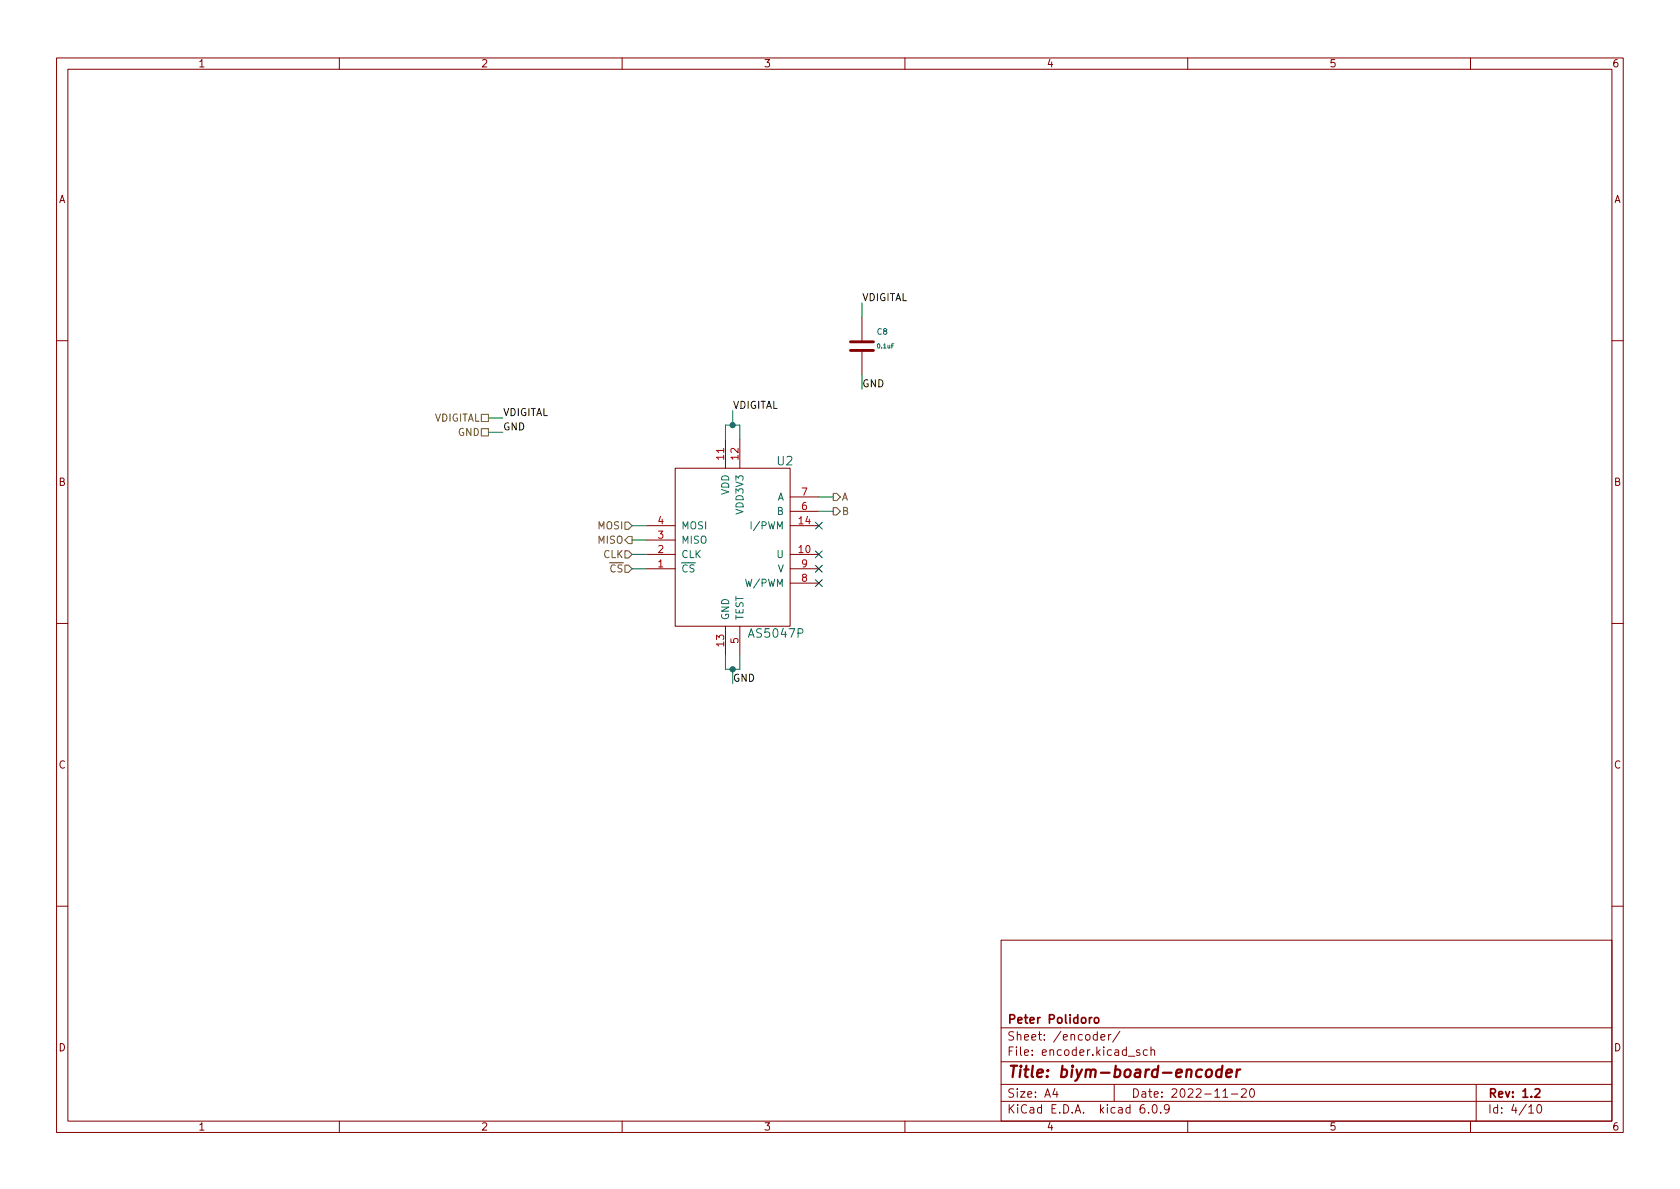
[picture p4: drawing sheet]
<svg xmlns="http://www.w3.org/2000/svg" width="297mm" height="210mm" viewBox="0 0 297 210" stroke-linecap="round" stroke-linejoin="round" font-family="sans-serif">
<g fill="none" stroke="#840000" stroke-width=".18">
<path d="M10 10.2h277v190.1h-277zM12 12.2h273v186.1h-273zM60 10.2v2M110 10.2v2M160 10.2v2M210 10.2v2M260 10.2v2M152.4 56.1v4.3M10 60.2h2M128.3 77.7v5.1M130.8 77.7v5.1M152.4 62v4.3"/>
<path d="M285 60.2h2M114.3 98h5.1M114.3 93h5.1M114.3 95.5h5.1M119.4 82.8h20.3v27.9h-20.3zM139.7 98h5.1M139.7 93h5.1M139.7 90.4h5.1M139.7 87.9h5.1M10 110.2h2M114.3 100.6h5.1M128.3 110.7v5.1"/>
<path d="M130.8 110.7v5.1M139.7 100.6h5.1M139.7 103.1h5.1M285 110.2h2M10 160.2h2M177 166.3h108v32h-108zM285 160.2h2M60 198.3v2M110 198.3v2M160 198.3v2M177 194.8h108M177 191.8h108"/>
<path d="M177 187.8h108M177 181.8h108M186.5 192.5l-.4 1h1M186.9 193v1M194.6 183.4l.8-.1-.1-.3-.4-.1-.3 .2 .1 .8h.6M196 182.9v1M196.4 182.9l-.3 .1-.1 .2M197 191.8v3M198 182.4l-1.3 1.9M199.5 186.8h1.1M201.5 185.7l-.4-.1-.2 .2 .1 .3 .5 .1v.4h-.6M202.3 195.3a.59 .59 0 0 0-.7 .7v.5l.1 .3h.4l.3-.1v-.5l-.1-.2-.4-.1-.3 .3"/>
<path d="M202.9 185.7l-.5-.1-.3 .3v.4l.2 .3h.6M203.1 196.7v.1M203.5 185.8l.2-.2 .4 .1v.9M203.5 185.1v1.5M203.9 195.4l.2-.1a.81 .81 0 0 1 .6 .7 .81 .81 0 0 1-.3 .8h-.2a.81 .81 0 0 1-.6-.6 .81 .81 0 0 1 .3-.8zM205.2 196.7v.1M206.7 196l-.3 .3h-.3l-.2-.3 .1-.6 .4-.1 .2 .2a.99 .99 0 0 1-.3 1.3h-.3M210 198.3v2M216.2 194h.9M217.7 193.5h1.2M219.5 192.7l.6-.2 .2 .2 .1 .3-1 1h1M221.1 192.7l.2-.2a.81 .81 0 0 1 .6 .7 .81 .81 0 0 1-.3 .8h-.2a.81 .81 0 0 1-.3-1.3z"/>
<path d="M260 198.3v2M261 191.8v6.5M270.3 195.8l.4-.5v1.5M270.3 196.8h.9M271.9 195.4l.2-.1a.81 .81 0 0 1 .6 .7 .81 .81 0 0 1-.3 .8h-.2a.81 .81 0 0 1-.6-.6 .81 .81 0 0 1 .3-.8z"/>
</g>
<path d="M193.1 179.9l-.3 .1-.2 .2M193.6 180.1l.2-.2 .4 .2 .1 .5-.2 .3h-.3l-.2-.1zM271.4 192.7l.6-.2 .2 .2 .1 .3-1 1h1" fill="none" stroke="#840000" stroke-width=".3"/>
<path d="M213.4 189.3a.52 .52 0 0 1 .5-.2 .52 .52 0 0 1 .4 .4l-.1 .6a.55 .55 0 0 1-.5 .4 .55 .55 0 0 1-.5-.4zM216 189.2a.66 .66 0 0 0-.9 .3l-.1 .6 .1 .3 .2 .1 .6-.1M216.1 188.5l-.2 2M216.8 189.8l1-.2v-.4l-.2-.1-.6 .1-.2 1 .2 .3 .6-.1M218.7 189.1l-.1 1.4M219.3 189.1l-.4 .1-.2 .3" fill="none" stroke="#840000" stroke-width=".4"/>
<path d="M150.4 62h4M150.4 60.4h4" fill="none" stroke="#840000" stroke-width=".51"/>
<path d="M132.8 92.3v1.2" fill="none" stroke="#006464" stroke-width=".18"/>
<path d="M85.1 75.8h1.3v1.3h-1.3zM85.1 73.3h1.3v1.2h-1.3zM110.5 92.3h.6l.7 .7-.7 .6h-.6zM110.5 95.5l.6-.6h.7v1.2h-.7zM110.5 97.4h.6l.7 .6-.7 .7h-.6zM110.5 99.9h.6l.7 .7-.7 .6h-.6zM147.3 87.2h.7l.6 .7-.6 .6h-.7zM147.3 89.8h.7l.6 .6-.6 .7h-.7z" fill="none" stroke="#725600" stroke-width=".18"/>
<g fill="none" stroke="#009600" stroke-width=".18">
<path d="M152.4 53.6v2.5M86.4 76.4h2.5M86.4 73.9h2.5M128.3 77.7v-2.5h2.5v2.5M129.5 72.6v2.6M152.4 66.3v2.5M111.8 93h2.5M111.8 98h2.5M111.8 95.5h2.5M144.8 90.4h2.5M144.8 87.9h2.5M111.8 100.6h2.5"/>
<path d="M128.3 115.8v2.6h2.5v-2.6M129.5 118.4v2.5"/>
</g>
<path d="M144.2 92.3l1.2 1.3M144.2 97.4l1.2 1.2M144.2 100l1.2 1.2M145.4 92.3l-1.2 1.3M145.4 97.4l-1.2 1.2M145.4 100l-1.2 1.2M144.2 102.5l1.2 1.2M145.4 102.5l-1.2 1.2" fill="none" stroke="#000084" stroke-width=".18"/>
<g fill="#009600" stroke="#009600" stroke-width=".18">
<circle cx="129.5" cy="118.4" r=".46"/>
<circle cx="129.5" cy="75.2" r=".46"/>
</g>
<text font-size="2.8" fill="#840000" x="178" y="190.6">Title: biym-board-encoder</text>
<g font-size="2.1" fill="#006464">
<text x="137.4" y="82.3">U2</text>
<text x="132.7" y="112.8">AS5047P</text>
</g>
<g font-size="2.1" fill="#840000">
<text x="178" y="184">Sheet: /encoder/</text>
<text x="178" y="181">Peter Polidoro</text>
<text x="178" y="186.7">File: encoder.kicad_sch</text>
<text x="178" y="196.9">KiCad E.D.A. kicad 6.0.9</text>
<text x="178" y="194.1">Size: A4</text>
<text x="200" y="194.1">Date: 2022-11-20</text>
<text x="263" y="194.1">Rev: 1.2</text>
<text x="263" y="196.9">Id: 4/10</text>
</g>
<g font-size="1.8" fill="#840000">
<text x="35" y="11.9">1</text>
<text x="85" y="11.9">2</text>
<text x="135" y="11.9">3</text>
<text x="185" y="11.9">4</text>
<text x="235" y="11.9">5</text>
<text x="285" y="11.9">6</text>
<text x="10.3" y="35.9">A</text>
<text x="285.3" y="35.9">A</text>
<text x="10.3" y="85.9">B</text>
<text x="285.3" y="85.9">B</text>
<text x="10.3" y="135.9">C</text>
<text x="285.3" y="135.9">C</text>
<text x="10.3" y="185.9">D</text>
<text x="285.3" y="185.9">D</text>
<text x="35" y="199.9">1</text>
<text x="85" y="199.9">2</text>
<text x="135" y="199.9">3</text>
<text x="185" y="199.9">4</text>
<text x="235" y="199.9">5</text>
<text x="285" y="199.9">6</text>
</g>
<g font-size="1.8" fill="#0f0f0f">
<text x="152.4" y="53.2">VDIGITAL</text>
<text x="152.4" y="68.5">GND</text>
<text x="88.9" y="73.6">VDIGITAL</text>
<text x="88.9" y="76.1">GND</text>
<text x="129.5" y="72.3">VDIGITAL</text>
<text x="129.5" y="120.5">GND</text>
</g>
<g font-size="1.8" fill="#725600">
<text x="76.6" y="74.5">VDIGITAL</text>
<text x="81" y="77.1">GND</text>
<text x="148.8" y="88.5">A</text>
<text x="105.8" y="93.6">MOSI</text>
<text x="148.8" y="91.1">B</text>
<text x="105.8" y="96.1">MISO</text>
<text x="106.5" y="101.2">~{CS}</text>
<text x="106.7" y="98.7">CLK</text>
</g>
<g font-size="1.8" fill="#a90000">
<text x="128" y="81.2" transform="rotate(-90 128 81.2)">11</text>
<text x="130.6" y="81.2" transform="rotate(-90 130.6 81.2)">12</text>
<text x="141.7" y="87.6">7</text>
<text x="116.3" y="95.2">3</text>
<text x="116.3" y="92.7">4</text>
<text x="141.3" y="92.7">14</text>
<text x="141.7" y="90.2">6</text>
<text x="116.3" y="100.3">1</text>
<text x="116.3" y="97.8">2</text>
<text x="141.3" y="97.8">10</text>
<text x="141.7" y="100.3">9</text>
<text x="141.7" y="102.9">8</text>
<text x="130.6" y="113.8" transform="rotate(-90 130.6 113.8)">5</text>
<text x="128" y="114.3" transform="rotate(-90 128 114.3)">13</text>
</g>
<g font-size="1.8" fill="#006464">
<text x="128.9" y="87.5" transform="rotate(-90 128.9 87.5)">VDD</text>
<text x="137.4" y="88.5">A</text>
<text x="120.4" y="93.6">MOSI</text>
<text x="131.4" y="90.7" transform="rotate(-90 131.4 90.7)">VDD3V3</text>
<text x="133.4" y="93.6">I/PWM</text>
<text x="137.4" y="91.1">B</text>
<text x="120.4" y="101.2">~{CS}</text>
<text x="120.4" y="98.7">CLK</text>
<text x="120.4" y="96.1">MISO</text>
<text x="137.4" y="98.7">U</text>
<text x="137.5" y="101.2">V</text>
<text x="132.2" y="103.8">W/PWM</text>
<text x="128.9" y="109.7" transform="rotate(-90 128.9 109.7)">GND</text>
<text x="131.4" y="109.7" transform="rotate(-90 131.4 109.7)">TEST</text>
</g>
<text font-size="1.4" fill="#006464" x="155.1" y="59.2">C8</text>
<text font-size="1.1" fill="#006464" x="155.2" y="61.6">0.1uF</text>
</svg>
